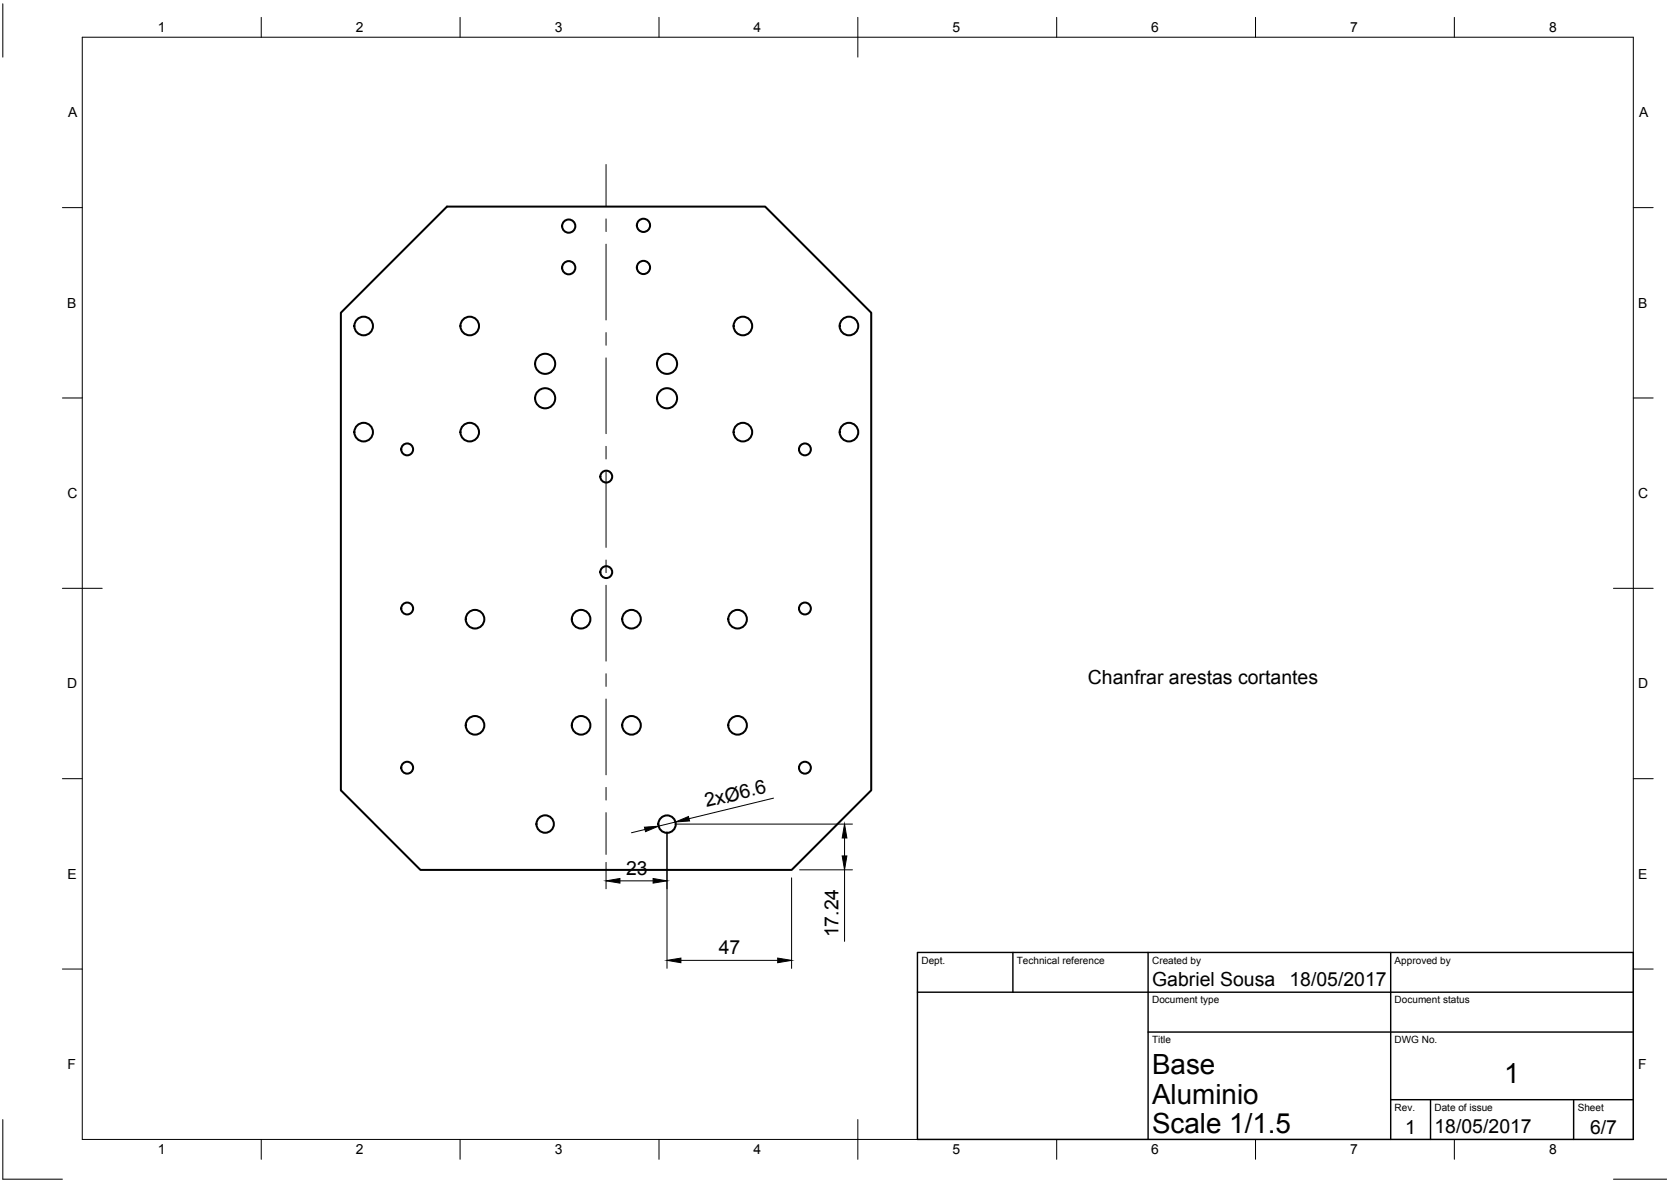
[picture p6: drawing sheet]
<svg xmlns="http://www.w3.org/2000/svg" width="420mm" height="297mm" viewBox="0 0 420 297" stroke-linecap="round" stroke-linejoin="round" font-family="sans-serif">
<!-- layer: Visible -->
<g fill="none" stroke="#000" stroke-width=".51">
<path d="M85.7 78.6l26.7-26.7h80l26.7 26.7v120l-20 20h-93.4l-20-20z"/>
<circle cx="143" cy="56.8" r="1.66"/>
<circle cx="161.8" cy="56.6" r="1.66"/>
<circle cx="143" cy="67.3" r="1.66"/>
<circle cx="161.8" cy="67.2" r="1.66"/>
<circle cx="91.4" cy="81.9" r="2.34"/>
<circle cx="118.1" cy="81.9" r="2.34"/>
<circle cx="137.1" cy="91.4" r="2.53"/>
<circle cx="167.7" cy="91.4" r="2.53"/>
<circle cx="186.8" cy="81.9" r="2.34"/>
<circle cx="213.5" cy="81.9" r="2.34"/>
<circle cx="91.4" cy="108.6" r="2.34"/>
<circle cx="102.4" cy="112.9" r="1.49"/>
<circle cx="118.1" cy="108.6" r="2.34"/>
<circle cx="137.1" cy="100.1" r="2.53"/>
<circle cx="152.4" cy="119.8" r="1.49"/>
<circle cx="167.7" cy="100.1" r="2.53"/>
<circle cx="186.8" cy="108.6" r="2.34"/>
<circle cx="202.4" cy="112.9" r="1.49"/>
<circle cx="213.5" cy="108.6" r="2.34"/>
<circle cx="102.4" cy="152.9" r="1.49"/>
<circle cx="119.4" cy="155.6" r="2.34"/>
<circle cx="146.1" cy="155.6" r="2.34"/>
<circle cx="152.4" cy="143.8" r="1.49"/>
<circle cx="158.8" cy="155.6" r="2.34"/>
<circle cx="185.5" cy="155.6" r="2.34"/>
<circle cx="202.4" cy="152.9" r="1.49"/>
<circle cx="102.4" cy="192.9" r="1.49"/>
<circle cx="119.4" cy="182.3" r="2.34"/>
<circle cx="146.1" cy="182.3" r="2.34"/>
<circle cx="158.8" cy="182.3" r="2.34"/>
<circle cx="185.5" cy="182.3" r="2.34"/>
<circle cx="202.4" cy="192.9" r="1.49"/>
<circle cx="137.1" cy="207.1" r="2.19"/>
<circle cx="167.7" cy="207.1" r="2.19"/>
</g>
<!-- layer: Border -->
<g fill="none" stroke="#000" stroke-width=".25">
<path d="M.7 1v13.4M20.7 9.4h390v276.9h-390zM65.7 4.4v5M115.7 4.4v5M165.7 4.4v5M215.7 4.4v10M265.7 4.4v5M315.7 4.4v5M365.7 4.4v5M15.7 52.2h5M410.7 52.2h5M15.7 100h5"/>
<path d="M410.7 100h5M15.7 147.8h10M405.7 147.8h10M15.7 195.7h5M410.7 195.7h5M15.7 243.5h5M410.7 243.5h5M.7 281.3v15h15M65.7 286.3v5M115.7 286.3v5M165.7 286.3v5M215.7 281.3v10"/>
<path d="M265.7 286.3v5M315.7 286.3v5M365.7 286.3v5M405.7 296.3h13.4"/>
</g>
<!-- layer: TitleBlock -->
<path d="M230.7 239.4h180v46.9h-180zM254.7 239.4v9.9M288.7 239.4v46.9M349.7 239.4v46.9M230.7 249.3h180M288.7 259.4h122M349.7 276.4h61M359.7 276.4v9.9M395.7 276.4v9.9" fill="none" stroke="#000" stroke-width=".36"/>
<!-- layer: Center Lines -->
<g fill="none" stroke="#000" stroke-width=".25">
<path d="M152.4 41.3v10.5M152.4 55v3.2M152.4 61.4v19M152.4 83.6v3.2M152.4 89.9v19.1M152.4 112.2v3.1M152.4 118.5v19.1M152.4 140.7v3.2M152.4 147.1v19M152.4 169.3v3.2M152.4 175.7v19M152.4 197.9v3.2"/>
<path d="M152.4 204.2v10.5"/>
</g>
<!-- layer: Dimensions -->
<path d="M152.4 216.7v6.7M162.2 208.4l-3.4 .9M167.7 209.1v34.3M169.7 207.1h44.6M169.8 206.6l-4.2 1M194.5 200.6l-21.2 5.1M201 218.6h13.3M212.4 210.6v4.5M212.4 218.6v18M155.9 221.4h8.3M199 220.6v22.8M171.2 241.3h24.3" fill="none" stroke="#000" stroke-width=".25"/>
<path d="M162 207.9l3.6-.3-3.3 1.4zM169.8 206.6l3.3-1.4 .3 1.1zM212.4 207.1l.5 3.5h-1.1zM211.8 215.1h1.1l-.5 3.5zM152.4 221.4l3.5-.6v1.1zM164.2 220.8l3.5 .6-3.5 .5zM167.7 241.3l3.5-.5v1.1zM195.5 240.8l3.5 .5-3.5 .6z" fill="#000" stroke="#000" stroke-width=".25"/>
<g font-size="7">
<text x="289.7" y="269.9">Base</text>
<text x="378.2" y="272.2">1</text>
<text x="289.7" y="277.3">Aluminio</text>
<text x="289.7" y="284.8">Scale 1/1.5</text>
</g>
<g font-size="4.9">
<text x="273.5" y="171.9">Chanfrar arestas cortantes</text>
<text x="177.6" y="202.9" transform="rotate(-14 177.6 202.9)">2xØ6.6</text>
<text x="157.4" y="219.8">23</text>
<text x="180.7" y="239.9">47</text>
<text x="210.8" y="235.6" transform="rotate(-90 210.8 235.6)">17.24</text>
<text x="289.7" y="247.8">Gabriel Sousa</text>
<text x="324.2" y="247.8">18/05/2017</text>
<text x="353.3" y="285">1</text>
<text x="360.7" y="284.8">18/05/2017</text>
<text x="399.8" y="285">6/7</text>
</g>
<g font-size="3.5">
<text x="39.7" y="8.1">1</text>
<text x="89.5" y="8.1">2</text>
<text x="139.5" y="8.1">3</text>
<text x="189.4" y="8.1">4</text>
<text x="239.5" y="8.1">5</text>
<text x="289.4" y="8.1">6</text>
<text x="339.5" y="8.1">7</text>
<text x="389.5" y="8.1">8</text>
<text x="17.1" y="29.5">A</text>
<text x="412.1" y="29.5">A</text>
<text x="16.9" y="77.3">B</text>
<text x="411.9" y="77.3">B</text>
<text x="16.9" y="125.2">C</text>
<text x="411.9" y="125.2">C</text>
<text x="16.9" y="173">D</text>
<text x="411.9" y="173">D</text>
<text x="16.9" y="220.9">E</text>
<text x="411.9" y="220.9">E</text>
<text x="16.9" y="268.7">F</text>
<text x="411.9" y="268.7">F</text>
<text x="39.7" y="290.1">1</text>
<text x="89.5" y="290.1">2</text>
<text x="139.5" y="290.1">3</text>
<text x="189.4" y="290.1">4</text>
<text x="239.5" y="290.1">5</text>
<text x="289.4" y="290.1">6</text>
<text x="339.5" y="290.1">7</text>
<text x="389.5" y="290.1">8</text>
</g>
<g font-size="2.5">
<text x="231.7" y="242.1">Dept.</text>
<text x="255.7" y="242.1">Technical reference</text>
<text x="289.7" y="242.1">Created by</text>
<text x="350.7" y="242.1">Approved by</text>
<text x="289.7" y="252.1">Document type</text>
<text x="350.7" y="252.1">Document status</text>
<text x="289.7" y="262.1">Title</text>
<text x="350.7" y="262.1">DWG No.</text>
<text x="350.7" y="279.1">Rev.</text>
<text x="360.7" y="279.1">Date of issue</text>
<text x="396.7" y="279.1">Sheet</text>
</g>
</svg>
